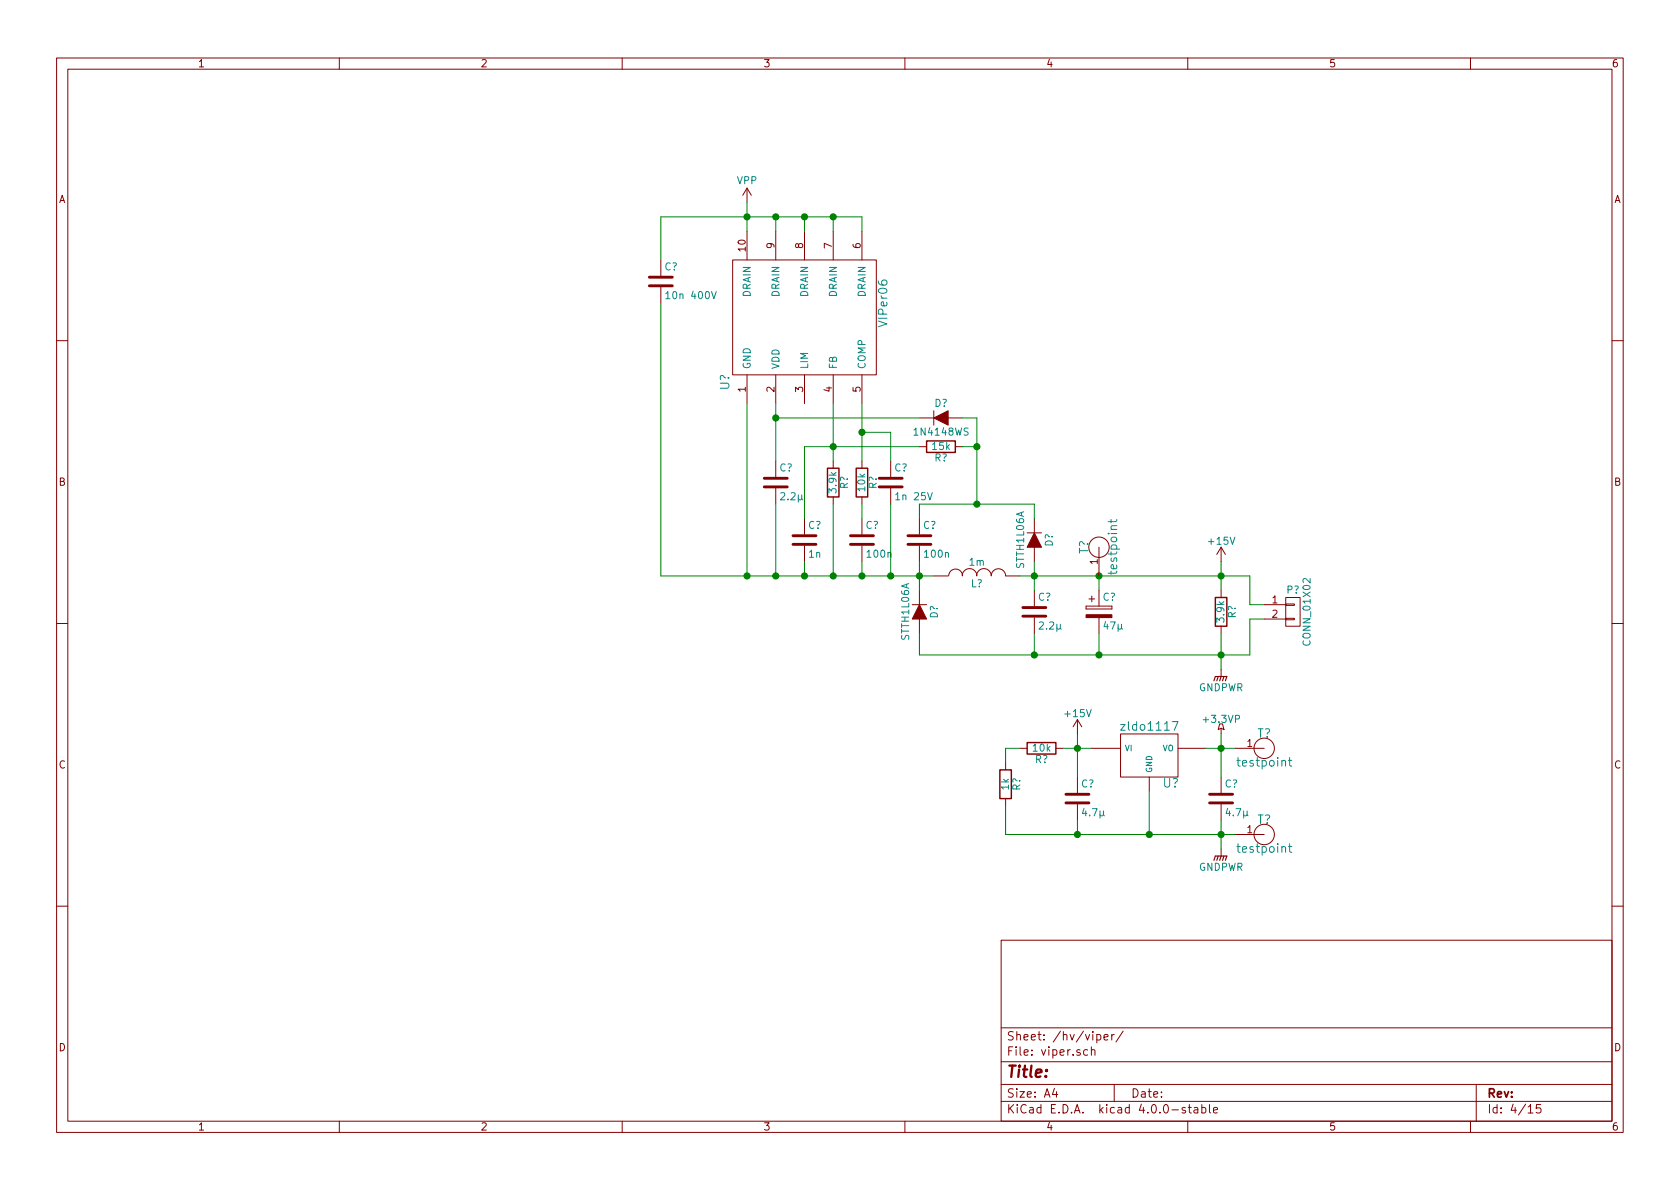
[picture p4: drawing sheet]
<svg xmlns="http://www.w3.org/2000/svg" width="297mm" height="210mm" viewBox="0 0 297 210" stroke-linecap="round" stroke-linejoin="round" font-family="sans-serif">
<g fill="none" stroke="#840000" stroke-width=".18">
<path d="M10 10.3h277v189.9h-277zM12 12.2h273v186.1h-273zM60 10.3v1.9M110 10.3v1.9M160 10.3v1.9M210 10.3v1.9M260 10.3v1.9M132.1 33.3v2.5M132.1 33.3l-.8 1.2M132.1 33.3l.7 1.2M116.8 46v2.8M116.8 50.8v2.8"/>
<path d="M129.5 46h25.4v20.3h-25.4zM132.1 40.9v5.1M137.2 40.9v5.1M142.2 40.9v5.1M147.3 40.9v5.1M152.4 40.9v5.1M10 60.2h2M132.1 66.3v5.1M137.2 66.3v5.1M142.2 66.3v5.1M147.3 66.3v5.1M152.4 66.3v5.1"/>
<path d="M162.6 73.9h2.5M162.6 79h1.2M165.1 72.6v2.6M167.6 73.9h2.6M168.9 79h1.3M285 60.2h2M137.2 81.5v2.8M137.2 86.4v2.7M142.2 91.7v2.8M142.2 96.5v2.8M147.3 81.5v1.3M147.3 87.9v1.2"/>
<path d="M152.4 81.5v1.3M152.4 87.9v1.2M152.4 91.7v2.8M152.4 96.5v2.8M157.5 81.5v2.8M157.5 86.4v2.7M162.6 91.7v2.8M162.6 96.5v2.8M181.6 94.2h2.5M182.9 91.7v2.5M182.9 96.8v2.5M194.3 96.8v5"/>
<path d="M215.9 96.8v2.5M215.9 96.8l-.8 1.2M215.9 96.8l.8 1.2M10 110.3h2M161.3 106.9h2.5M162.6 104.4v2.5M162.6 109.5v2.5M165.1 101.8h2.5M167.7 101.8a1.22 1.22 0 0 1 1.3-1.2 1.22 1.22 0 0 1 1.2 1.2M170.1 101.8a1.3 1.3 0 0 1 1.3-1.2 1.3 1.3 0 0 1 1.3 1.2M172.7 101.8a1.3 1.3 0 0 1 1.3-1.2 1.3 1.3 0 0 1 1.3 1.2 1.27 1.27 0 0 1 1.2-1.2 1.27 1.27 0 0 1 1.3 1.2h2.5M182.9 104.4v2.8"/>
<path d="M182.9 109.2v2.8M192 107.2v.5zM192 107.7h4.6zM192 107.2h4.6zM192.5 105.9h1M193 105.4v1M194.3 104.4v2.8M194.3 109.2v2.8M196.6 107.2v.5zM215.9 104.4v1.3M215.9 110.7v1.3M215.9 118.4v1.2"/>
<path d="M223.5 106.9h3.8M223.5 109.5h3.8M227.3 109.3h1.6v.3h-1.6zM227.3 106.8h1.6v.3h-1.6zM227.3 105.7h2.6v5h-2.6zM285 110.3h2M177.8 134.9v1.2M180.3 132.3h1.3M186.7 132.3h1.3M190.5 127.2v2.6M190.5 137.4v2.8M190.5 127.2l-.8 1.3"/>
<path d="M190.5 127.2l.8 1.3M193 132.3h5.1M198.1 129.8h10.2v7.6h-10.2zM203.2 137.4v2.5M208.3 132.3h5.1M215.6 128h.6l.2 1-.5-.2-.5 .2zM215.9 128.8v1M215.9 137.4v2.8M218.4 132.3h5.1M177.8 141.2v1.3M190.5 142.2v2.8M215.9 142.2v2.8"/>
<path d="M215.9 150.1v1.3M218.4 147.6h5.1M10 160.2h2M177 166.3h108v32h-108zM285 160.2h2M60 198.3v1.9M110 198.3v1.9M160 198.3v1.9M177 194.8h108M177 191.8h108M177 187.8h108M177 181.8h108"/>
<path d="M186.4 192.5l-.3 1h.9M186.8 193v1M192.3 185.7l-.4-.1-.3 .3 .1 .6 .2 .1 .4-.1M193 185.7l.2-.1 .3 .1 .1 .9M193 185.1v1.5M193.9 183l.5-.1 .2 .3-.1 .6h-.6M193.9 182.9v1.5M195.2 183.4l.7-.1v-.3l-.5-.1-.2 .2 .1 .7h.6M196.6 182.9v1M197 182.9l-.4 .3M197 191.8v3M198.6 182.3l-1.3 2"/>
<path d="M209.6 195.9a.37 .37 0 0 0-.6 .1l.1 .3 .5 .1 .1 .1-.3 .3-.4-.1M210 198.3v1.9M210.1 195.8h.5M210.3 195.3v1.3l.3 .2M211.2 195.9h.5l.1 .9M211.8 196.2l-.5 .1-.2 .2 .2 .3 .5-.1M212.5 195.9l.4-.1 .3 .3-.1 .6h-.6M212.5 195.3v1.5M213.8 195.3v1.3l.2 .2M214.6 196.3l.7-.1-.1-.3-.4-.1-.2 .2v.7h.6M260 198.3v1.9M261 191.8v6.5"/>
<path d="M270.2 195.8l.4-.5v1.5M270.2 196.8h.8M272.4 195.3h-.7l-.1 .7 .2-.1 .5 .1 .2 .2-.1 .5-.2 .1-.6-.1"/>
<circle cx="194.3" cy="96.8" r="1.8"/>
<circle cx="223.5" cy="132.3" r="1.8"/>
<circle cx="223.5" cy="147.6" r="1.8"/>
</g>
<g fill="none" stroke="#840000" stroke-width=".51">
<path d="M114.8 50.5h4.1M114.8 49h4.1M135.1 86.1h4.1M135.1 84.6h4.1M140.2 96.3h4.1M140.2 94.7h4.1M150.4 96.3h4M150.4 94.7h4M155.4 86.1h4.1M155.4 84.6h4.1M160.5 96.3h4.1M160.5 94.7h4.1"/>
<path d="M180.8 109h4.1M180.8 107.4h4.1M188.5 142h4M188.5 140.5h4M213.9 142h4M213.9 140.5h4"/>
</g>
<path d="M163.8 78h5.1v2h-5.1zM146.3 82.8h2v5.1h-2zM151.4 82.8h2v5.1h-2zM214.9 105.7h2v5h-2zM176.8 136.1h2v5.1h-2zM181.6 131.3h5.1v2h-5.1z" fill="none" stroke="#840000" stroke-width=".25"/>
<g fill="#840000" stroke="#840000" stroke-width=".18">
<path d="M162.6 106.9l1.2 2.6h-2.5z"/>
<path d="M182.9 94.2l1.2 2.6h-2.5z"/>
<path d="M165.1 73.9l2.5-1.3v2.6z"/>
<path d="M192 108.7h4.6v.5h-4.6z"/>
</g>
<g fill="none" stroke="#008400" stroke-width=".18">
<path d="M132.1 35.8v5.1M137.2 38.3v2.6M142.2 38.3v2.6M147.3 38.3v2.6M116.8 53.6v48.2h48.3M152.4 40.9v-2.6h-35.6v7.7M132.1 71.4v30.4M137.2 73.9h25.4M137.2 71.4v10.1M147.3 71.4v10.1M152.4 71.4v10.1M152.4 76.4h5.1v5.1"/>
<path d="M162.6 79h-20.4v12.7M170.2 79h2.5M170.2 73.9h2.5v15.2M137.2 89.1v12.7M142.2 99.3v2.5M147.3 89.1v12.7M152.4 89.1v2.6M152.4 99.3v2.5M157.5 89.1v12.7M162.6 91.7v-2.6h20.3v2.6M162.6 99.3v5.1M182.9 99.3v5.1"/>
<path d="M215.9 99.3v5.1M180.3 101.8h40.7v5.1h2.5M182.9 112v3.8M194.3 101.8v2.6M194.3 112v3.8M215.9 112v6.4M223.5 109.5h-2.5v6.3h-58.4v-3.8M180.3 132.3h-2.5v2.6M188 132.3h5M190.5 129.8v7.6M203.2 139.9v7.7M213.4 132.3h5"/>
<path d="M215.9 129.8v7.6M177.8 142.5v5.1h40.6M190.5 145v2.6M215.9 145v5.1"/>
</g>
<g fill="#008400" stroke="#008400" stroke-width=".25">
<circle cx="172.7" cy="79" r=".51"/>
<circle cx="172.7" cy="89.1" r=".51"/>
<circle cx="137.2" cy="101.8" r=".51"/>
<circle cx="137.2" cy="73.9" r=".51"/>
<circle cx="147.3" cy="101.8" r=".51"/>
<circle cx="152.4" cy="101.8" r=".51"/>
<circle cx="147.3" cy="79" r=".51"/>
<circle cx="182.9" cy="115.8" r=".51"/>
<circle cx="182.9" cy="101.8" r=".51"/>
<circle cx="162.6" cy="101.8" r=".51"/>
<circle cx="194.3" cy="101.8" r=".51"/>
<circle cx="194.3" cy="115.8" r=".51"/>
<circle cx="215.9" cy="115.8" r=".51"/>
<circle cx="215.9" cy="101.8" r=".51"/>
<circle cx="157.5" cy="101.8" r=".51"/>
<circle cx="152.4" cy="76.4" r=".51"/>
<circle cx="132.1" cy="101.8" r=".51"/>
<circle cx="132.1" cy="38.3" r=".51"/>
<circle cx="142.2" cy="101.8" r=".51"/>
<circle cx="147.3" cy="38.3" r=".51"/>
<circle cx="142.2" cy="38.3" r=".51"/>
<circle cx="137.2" cy="38.3" r=".51"/>
<circle cx="203.2" cy="147.6" r=".51"/>
<circle cx="190.5" cy="132.3" r=".51"/>
<circle cx="215.9" cy="132.3" r=".51"/>
<circle cx="215.9" cy="147.6" r=".51"/>
<circle cx="190.5" cy="147.6" r=".51"/>
</g>
<path d="M215.4 119.6l-.3 .8M215.9 119.6l-.3 .8M216.4 119.6l-.2 .8M214.6 120.4l.3-.8h2l-.2 .8M214.6 152.1l.3-.7h2l-.2 .7M215.4 151.4l-.3 .7M215.9 151.4l-.3 .7M216.4 151.4l-.2 .7" fill="none" stroke="#840000" stroke-width=".2"/>
<path d="M117.7 51.9l.4-.3v1.2M117.7 52.8h.7M125.8 51.6l.4 1.2 .4-1.2M196.4 91.9v.6M197.5 91.9l-.2 .3h-1.4M207.3 127.6h1l-.7 1.5M227.8 134.5h.6M228 134v1.3l.4 .2M227.8 149.7h.6M228 149.2v1.3l.4 .2" fill="none" stroke="#008484" stroke-width=".18"/>
<text font-size="2.8" fill="#840000" x="178" y="190.5">Title:</text>
<g font-size="2.1" fill="#008484">
<text x="156.9" y="57.5" transform="rotate(-90 156.9 57.5)">VIPer06</text>
<text x="129" y="69" transform="rotate(-90 129 69)">U?</text>
<text x="192.5" y="98" transform="rotate(-90 192.5 98)">T?</text>
<text x="197.5" y="101.2" transform="rotate(-90 197.5 101.2)">testpoint</text>
<text x="198.7" y="129.2">zldo1117</text>
<text x="222.2" y="130.5">T?</text>
<text x="219" y="135.6">testpoint</text>
<text x="205.6" y="139.3">U?</text>
<text x="222.2" y="145.7">T?</text>
<text x="219" y="150.8">testpoint</text>
</g>
<g font-size="2.1" fill="#840000">
<text x="178" y="184">Sheet: /hv/viper/</text>
<text x="178" y="186.7">File: viper.sch</text>
<text x="178" y="196.9">KiCad E.D.A. kicad 4.0.0-stable</text>
<text x="178" y="194.1">Size: A4</text>
<text x="200" y="194.1">Date:</text>
<text x="263" y="194.1">Rev:</text>
<text x="263" y="196.9">Id: 4/15</text>
</g>
<g font-size="1.8" fill="#840000">
<text x="35" y="11.9">1</text>
<text x="85" y="11.9">2</text>
<text x="135" y="11.9">3</text>
<text x="185" y="11.9">4</text>
<text x="235" y="11.9">5</text>
<text x="285" y="11.9">6</text>
<text x="10.4" y="35.9">A</text>
<text x="285.4" y="35.9">A</text>
<text x="131.8" y="44.4" transform="rotate(-90 131.8 44.4)">10</text>
<text x="136.9" y="43.9" transform="rotate(-90 136.9 43.9)">9</text>
<text x="142" y="43.9" transform="rotate(-90 142 43.9)">8</text>
<text x="147.1" y="43.9" transform="rotate(-90 147.1 43.9)">7</text>
<text x="152.1" y="43.9" transform="rotate(-90 152.1 43.9)">6</text>
<text x="131.8" y="69.3" transform="rotate(-90 131.8 69.3)">1</text>
<text x="136.9" y="69.3" transform="rotate(-90 136.9 69.3)">2</text>
<text x="142" y="69.3" transform="rotate(-90 142 69.3)">3</text>
<text x="147.1" y="69.3" transform="rotate(-90 147.1 69.3)">4</text>
<text x="152.1" y="69.3" transform="rotate(-90 152.1 69.3)">5</text>
<text x="10.4" y="85.9">B</text>
<text x="285.4" y="85.9">B</text>
<text x="194.1" y="99.8" transform="rotate(-90 194.1 99.8)">1</text>
<text x="224.9" y="106.7">1</text>
<text x="224.9" y="109.2">2</text>
<text x="10.4" y="135.9">C</text>
<text x="220.5" y="132.1">1</text>
<text x="285.4" y="135.9">C</text>
<text x="220.5" y="147.3">1</text>
<text x="10.4" y="185.9">D</text>
<text x="285.4" y="185.9">D</text>
<text x="35" y="199.9">1</text>
<text x="85" y="199.9">2</text>
<text x="135" y="199.9">3</text>
<text x="185" y="199.9">4</text>
<text x="235" y="199.9">5</text>
<text x="285" y="199.9">6</text>
</g>
<g font-size="1.8" fill="#008484">
<text x="130.3" y="32.6">VPP</text>
<text x="117.5" y="47.8">C?</text>
<text x="118.3" y="52.9">10n 400V</text>
<text x="132.7" y="52.6" transform="rotate(-90 132.7 52.6)">DRAIN</text>
<text x="137.8" y="52.6" transform="rotate(-90 137.8 52.6)">DRAIN</text>
<text x="142.9" y="52.6" transform="rotate(-90 142.9 52.6)">DRAIN</text>
<text x="148" y="52.6" transform="rotate(-90 148 52.6)">DRAIN</text>
<text x="153" y="52.6" transform="rotate(-90 153 52.6)">DRAIN</text>
<text x="132.7" y="65.3" transform="rotate(-90 132.7 65.3)">GND</text>
<text x="137.8" y="65.3" transform="rotate(-90 137.8 65.3)">VDD</text>
<text x="142.9" y="65.3" transform="rotate(-90 142.9 65.3)">LIM</text>
<text x="148" y="65.3" transform="rotate(-90 148 65.3)">FB</text>
<text x="153" y="65.3" transform="rotate(-90 153 65.3)">COMP</text>
<text x="165.2" y="71.9">D?</text>
<text x="161.8" y="77">1N4148WS</text>
<text x="137.8" y="83.4">C?</text>
<text x="158.1" y="83.4">C?</text>
<text x="164.9" y="79.5">15k</text>
<text x="165.2" y="81.6">R?</text>
<text x="138.2" y="88.4">2.2µ</text>
<text x="147.9" y="87.1" transform="rotate(-90 147.9 87.1)">3.9k</text>
<text x="149.9" y="86.5" transform="rotate(-90 149.9 86.5)">R?</text>
<text x="153" y="86.8" transform="rotate(-90 153 86.8)">10k</text>
<text x="155" y="86.5" transform="rotate(-90 155 86.5)">R?</text>
<text x="158.7" y="88.4">1n 25V</text>
<text x="142.9" y="93.5">C?</text>
<text x="153" y="93.5">C?</text>
<text x="163.2" y="93.5">C?</text>
<text x="143" y="98.6">1n</text>
<text x="153.4" y="98.6">100n</text>
<text x="163.6" y="98.6">100n</text>
<text x="171.4" y="100">1m</text>
<text x="181.1" y="100.5" transform="rotate(-90 181.1 100.5)">STTH1L06A</text>
<text x="186.1" y="96.7" transform="rotate(-90 186.1 96.7)">D?</text>
<text x="213.8" y="96.3">+15V</text>
<text x="171.6" y="103.8">L?</text>
<text x="183.5" y="106.2">C?</text>
<text x="194.9" y="106.2">C?</text>
<text x="227.5" y="104.9">P?</text>
<text x="160.7" y="113.2" transform="rotate(-90 160.7 113.2)">STTH1L06A</text>
<text x="165.8" y="109.4" transform="rotate(-90 165.8 109.4)">D?</text>
<text x="183.9" y="111.3">2.2µ</text>
<text x="195.3" y="111.3">47µ</text>
<text x="216.5" y="109.9" transform="rotate(-90 216.5 109.9)">3.9k</text>
<text x="218.5" y="109.3" transform="rotate(-90 218.5 109.3)">R?</text>
<text x="231.7" y="113.8" transform="rotate(-90 231.7 113.8)">CONN_01X02</text>
<text x="211.9" y="122.2">GNDPWR</text>
<text x="188.4" y="126.8">+15V</text>
<text x="213" y="127.8">+3.3VP</text>
<text x="182.7" y="132.9">10k</text>
<text x="183" y="134.9">R?</text>
<text x="178.4" y="139.6" transform="rotate(-90 178.4 139.6)">1k</text>
<text x="180.4" y="139.8" transform="rotate(-90 180.4 139.8)">R?</text>
<text x="191.1" y="139.2">C?</text>
<text x="216.5" y="139.2">C?</text>
<text x="191.6" y="144.3">4.7µ</text>
<text x="217" y="144.3">4.7µ</text>
<text x="211.9" y="154">GNDPWR</text>
</g>
<g font-size="1.4" fill="#008484">
<text x="198.9" y="132.8">VI</text>
<text x="203.7" y="136.6" transform="rotate(-90 203.7 136.6)">GND</text>
<text x="205.5" y="132.8">VO</text>
</g>
</svg>
